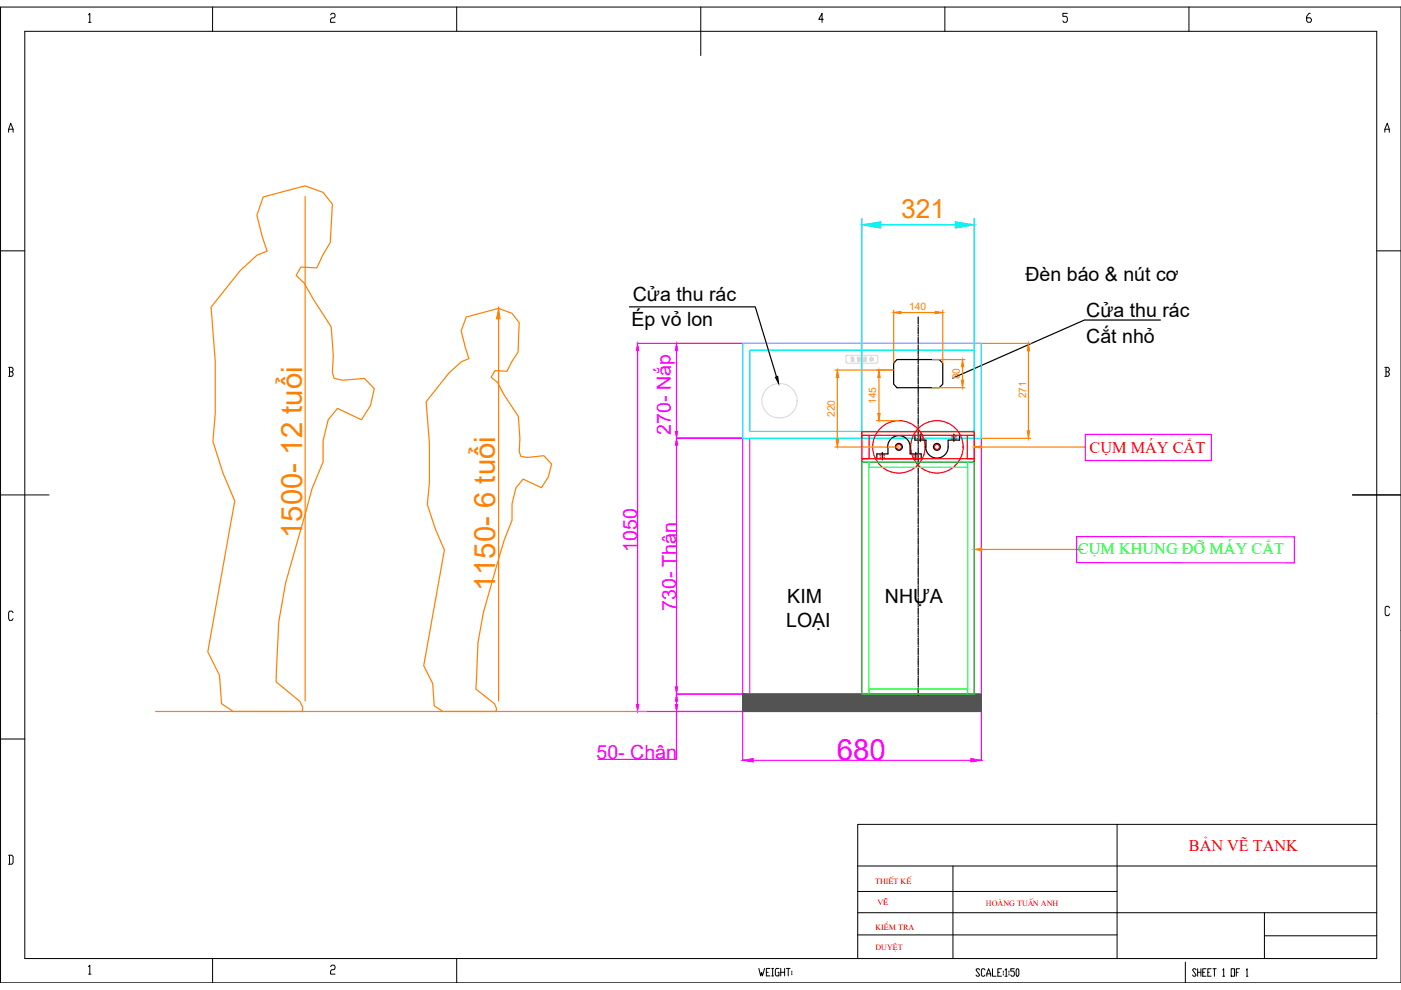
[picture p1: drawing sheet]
<svg xmlns="http://www.w3.org/2000/svg" width="297mm" height="210mm" viewBox="0 0 297 210" stroke-linecap="round" stroke-linejoin="round" font-family="sans-serif">
<!-- layer: PDF35_Geometry -->
<g fill="none" stroke="#f0f" stroke-width=".25">
<path d="M135.1 72.8h22.4h-14.1M135.2 74.3v75.1M143.4 74.3v17.2M157.5 72.8h50.6v78h-50.6zM143.4 92.9h14.1h-14.1M143.4 94.4v51.2M159 92.9h47.6v54.3h-47.6zM182.7 92.9v54.3M135.1 150.8h22.4v10.5M143.4 150.8h14.1M143.4 147.2h15.6M143.4 150.8v10.2h-16.6"/>
<path d="M143.4 148.6v.8M208.1 150.8v10.5M159.7 161.2h46.2"/>
</g>
<!-- layer: PDF35_Solid Fills -->
<g fill="#f0f" stroke="#f0f" stroke-width=".21">
<path d="M157.5 161.2l2.2-.4v.8z"/>
<path d="M205.9 160.8l2.2 .4-2.2 .4z"/>
<path d="M134.9 149.4h.5l-.2 1.4z"/>
<path d="M135.2 72.8l.2 1.5h-.5z"/>
<path d="M143.4 147.2l.3 1.4h-.5z"/>
<path d="M143.2 149.4h.5l-.3 1.4z"/>
<path d="M143.2 145.6h.5l-.3 1.6z"/>
<path d="M143.4 92.9l.3 1.5h-.5z"/>
<path d="M143.2 91.5h.5l-.3 1.4z"/>
<path d="M143.4 72.8l.3 1.5h-.5z"/>
</g>
<!-- layer: PDF35_Geometry -->
<g fill="none" stroke="#dcdcdc" stroke-width=".25">
<path d="M179.3 76.7l.2 .2M179.4 75.5v1.2M179.6 75.3l-.3 .2M179.6 75.3h6.3M179.6 77h6.4M180.4 75.9l.3-.2 .3 .1v.8h-.5v-.7M180.6 76h.4v.5h-.4zM180.6 76.3h.3v.1h-.3zM180.6 75.9h.3zM181.7 75.9l.3-.2 .3 .2M181.8 75.9v.7h.6v-.7M181.9 76h.4v.5h-.4z"/>
<path d="M181.9 76.2h.4v.2h-.4zM182 75.9h.2zM183.2 75.8l.2-.1 .3 .1v.8h-.6zM183.2 76h.4v.5h-.4zM183.3 76h.3v.4h-.3zM183.3 75.9h.3zM184.5 75.8l.2 .1 .1-.2 .1 .2a.29 .29 0 0 1 .3 .2 .29 .29 0 0 1-.3 .3l-.1 .2-.1-.2h-.3zM185.9 75.3l.2 .3v1.1M186 76.7l-.1 .2"/>
<circle cx="184.7" cy="76.1" r=".22"/>
<circle cx="165.3" cy="85" r="3.7"/>
</g>
<path d="M133.5 65.1h26.6l4.5 14.8M246 67.9h-16.1l-27.9 12.3" fill="none" stroke="#000" stroke-width=".25"/>
<path d="M157.5 72.8h50.6v20.1h-50.6zM159 74.3h47.6v17.2h-47.6z" fill="none" stroke="#0ff" stroke-width=".25"/>
<!-- layer: PDF35_Solid Fills -->
<path d="M157.5 147.2l50.6 3.6v-3.6zM157.5 147.2l50.6 3.6h-50.6z" fill="#535353" stroke="#535353" stroke-width=".21"/>
<!-- layer: PDF35_Geometry -->
<path d="M157.5 147.2h50.6v3.6h-50.6z" fill="none" stroke="#535353" stroke-width=".25"/>
<!-- layer: PDF35_Solid Fills -->
<path d="M164.4 80l.5-.2 .2 1.5z" fill="#000" stroke="#000" stroke-width=".21"/>
<!-- layer: 01 BAO -->
<path d="M182.7 46.3v46.5M186.7 47.7h15.9M206.6 46.3v46.5" fill="none" stroke="#00bfff" stroke-width=".25"/>
<g fill="#00bfff" stroke="#00bfff" stroke-width=".21">
<path d="M182.7 47.7l4-.7v1.4z"/>
<path d="M202.6 47l4 .7-4 .7z"/>
</g>
<g fill="none" stroke="#000" stroke-width=".25">
<path d="M190.2 76.2h8.9l.8 .8v4.4l-.8 .8h-8.9l-.7-.8v-4.4zM194.7 67.2v1.5M194.7 68.9v.3M194.7 69.4v1.4M194.7 71.1v.2M194.7 71.5v1.4M194.7 73.2v.2M194.7 73.6v1.5M194.7 75.3v.2M194.7 75.8v1.4M194.7 77.4v.3M194.7 77.9v1.4"/>
<path d="M194.7 79.5v.3M187.1 95.9v1.6M188.2 94.7a2.38 2.38 0 0 1 2.4-2.3 2.38 2.38 0 0 1 2.4 2.3M188.3 94.8v1.4h-2.4v1.1h9.4v-1.1h-2.3v-1.4M194.2 95.9v1.6M194.7 80v1.4M194.7 81.7v.3M194.7 82.1v1.5M194.7 83.8v.2M194.7 84.3v1.4M194.7 86v.1M194.7 86.4v1.4"/>
<path d="M194.7 88v.3M194.7 88.6v1.4M194.7 90.2v.2M194.7 90.6v1.4M194.7 92.3v.3M194.7 92.8v1.4M194.7 94.5v.2M194.7 94.9v1.4M194.7 96.6v.2M194.7 97v1.5M194.7 98.7v.2M194.7 99.2v1.4"/>
<path d="M195.1 92v1.6M196.3 94.7a2.38 2.38 0 0 0 2.3 2.4 2.38 2.38 0 0 0 2.4-2.4M196.3 94.8v-1.5h-2.3v-1h9.4v1h-2.4v1.5M202.2 92v1.6M194.7 100.8v.3M194.7 101.3v1.4M194.7 102.9v.3M194.7 103.4v1.4M194.7 105.1v.2M194.7 105.5v1.5M194.7 107.2v.2M194.7 107.7v1.4"/>
<path d="M194.7 109.3v.2M194.7 109.8v1.4M194.7 111.4v.3M194.7 111.9v1.4M194.7 113.6v.2M194.7 114v1.4M194.7 115.7v.2M194.7 116.1v1.5M194.7 117.8v.2M194.7 118.3v1.4M194.7 119.9v.3M194.7 120.4v1.4"/>
<path d="M194.7 122v.3M194.7 122.5v1.4M194.7 124.2v.2M194.7 124.6v1.5M194.7 126.3v.2M194.7 126.8v1.4M194.7 128.4v.2M194.7 128.9v1.4M194.7 130.5v.3M194.7 131v1.4M194.7 132.7v.2M194.7 133.1v1.4"/>
<path d="M194.7 134.8v.2M194.7 135.3v1.4M194.7 136.9v.2M194.7 137.4v1.4M194.7 139v.3M194.7 139.5v1.4M194.7 141.1v.3M194.7 141.6v1.4M194.7 143.3v.2M194.7 143.7v1.5M194.7 145.4v.2M194.7 145.9v1.5"/>
<circle cx="190.6" cy="94.7" r=".73"/>
<circle cx="198.6" cy="94.7" r=".73"/>
</g>
<g fill="none" stroke="#f00" stroke-width=".25">
<path d="M182.7 91.5h23.9v.8h-23.9zM182.7 97.3h23.9v.7h-23.9zM182.7 92.3h1.6v5h-1.6zM205.1 92.3h1.5v5h-1.5z"/>
<circle cx="190.6" cy="94.7" r="5.6"/>
<circle cx="190.6" cy="94.7" r=".54"/>
<circle cx="198.6" cy="94.7" r="5.6"/>
<circle cx="198.6" cy="94.7" r=".54"/>
</g>
<g fill="none" stroke="#f00" stroke-width=".25">
<path d="M186.6 96.2v.4M186.6 96.9v.4M187.4 96.2v.4M187.4 96.9v.4M193.8 96.2v.4M193.8 96.9v.4M194.6 96.2v.4M194.6 96.9v.4M194.7 92.3v.4M194.7 92.9v.4M195.5 92.3v.4M195.5 92.9v.4"/>
<path d="M201.9 92.3v.4M201.9 92.9v.4M202.7 92.3v.4M202.7 92.9v.4"/>
</g>
<!-- layer: 01 BAO -->
<g fill="none" stroke="#ff7f00" stroke-width=".25">
<path d="M177 78.5h12.4M189.5 65.8v11.1M191 66.3h7.3M197.7 76.2h6.9M199.9 65.8v11.1M204.1 77.8v2.8M208.1 72.8h10.5M218 74.4v16.9M177 94.8h13.5M177.5 80v13.2M185.9 89.2h4.6M186.4 80v7.7"/>
<path d="M197.7 82.2h6.9M208.1 92.9h10.5M208.1 94.8h21.9M208.1 116.5h21.5"/>
</g>
<g fill="#ff7f00" stroke="#ff7f00" stroke-width=".21">
<path d="M217.8 91.3h.5l-.3 1.6z"/>
<path d="M218 72.8l.3 1.6h-.5z"/>
<path d="M177.3 93.2h.5l-.3 1.6z"/>
<path d="M177.5 78.5l.3 1.5h-.5z"/>
<path d="M186.1 87.7h.5l-.2 1.5z"/>
<path d="M186.4 78.5l.2 1.5h-.5z"/>
<path d="M206.6 94.8l1.5-.3v.5z"/>
<path d="M206.6 116.5l1.5-.3v.5z"/>
<path d="M189.5 66.3l1.5-.3v.5z"/>
<path d="M198.3 66l1.6 .3-1.6 .2z"/>
<path d="M203.8 80.6h.5l-.2 1.6z"/>
<path d="M204.1 76.2l.2 1.6h-.5z"/>
</g>
<path d="M182.7 98h1.5v49.2h-1.5zM184.2 98h21v1.1h-21zM205.2 98h1.4v49.2h-1.4zM184.2 146.1h21v1.1h-21z" fill="none" stroke="#0f0" stroke-width=".25"/>
<path d="M230.1 92.1h26.7v5.5h-26.7zM228.3 113.8h46.1v5.6l-46.1-.1z" fill="none" stroke="#f0f" stroke-width=".25"/>
<!-- layer: 0 -->
<g fill="none" stroke="#000" stroke-width=".21">
<path d="M.1 1.5h296.9v206.9h-296.9zM18.8 3.1l.2-.3v1.9M18.8 4.7h.5M45.1 1.5v5.1M70.1 3.1l.2-.3h.6l.1 .3-.1 .7h-.6l-.2 .3v.6h.9M96.8 1.5v5.1M148.6 1.5v10.3M174.5 4.1h-.9l.7-1.3v1.9M200.3 1.5v5.1M226.3 2.8h-1v.7h.7l.3 .3v.6l-.3 .3h-.5l-.2-.3M252.1 1.5v5.1M277.8 2.8h-.3l-.5 .7v.9l.3 .3h.5l.3-.3v-.3l-.3-.3h-.8"/>
<path d="M1.8 28v-.6l.5-1.3 .5 1.3v.6M1.8 27.4h1M293.6 28v-.6l.5-1.3 .5 1.3v.6M293.6 27.4h1M.1 53.2h5.2M291.9 53.2h5.1M1.8 77.9h.7l.3 .3v.3l-.3 .3M2 78.8h.5l.3 .4v.3l-.3 .3h-.7M2 77.9v1.9M293.6 77.9h.7l.3 .3v.3l-.3 .3M293.9 78.8h.4l.3 .4v.3l-.3 .3h-.7M293.9 77.9v1.9"/>
<path d="M.1 104.9h10.3M286.8 104.9h10.2M2.8 129.9l-.3-.3h-.5l-.2 .3v1.3l.2 .3h.5l.3-.3M294.6 128.9l-.2-.3h-.5l-.2 .3v1.2l.2 .4h.5l.2-.4M.1 156.7h5.2M236.8 174.8v28.4M291.9 174.8v-168.2h-286.6v196.6h286.6v-28.4h-110.1v28.4M1.8 181.3h.7l.3 .3v1.3l-.3 .3h-.7M2 181.3v1.9M181.8 183.6h110.1M181.8 189h55M181.8 193.5h110.1"/>
<path d="M181.8 198.2h55M202 183.6v19.6M268.1 193.5v9.7M268.1 198.4h23.8M18.8 204.9l.2-.3v1.9M18.8 206.5h.5M45.1 203.2v5.2M70.1 204.9l.2-.3h.6l.1 .3-.1 .7h-.6l-.2 .3v.6h.9M96.8 203.2v5.2M160.9 205.3l.4 1.6 .2-.7 .2 .7 .4-1.6M162.5 206.2h.4M163.2 205.3h-.7v1.6h.7"/>
<path d="M163.6 206.9h.4M163.6 205.3h.4M163.8 205.3v1.6M165.1 205.3h-.5l-.2 .3v1.1l.2 .2h.5v-.7h-.1M165.5 206.2h.9M165.5 205.3v1.6M166.4 205.3v1.6M166.7 205.3h.8M167.1 205.3v1.6M167.9 205.9v.3M167.9 206.4v.3M207.7 205.6l-.2-.2h-.4l-.2 .2 .8 1.1-.2 .3h-.4l-.2-.3"/>
<path d="M208.8 205.6l-.2-.2h-.3l-.2 .2v1.1l.2 .3h.3l.2-.3M209.2 207v-.5l.4-1.1 .4 1.1v.5M209.2 206.5h.8M210.4 205.4v1.6h.8M211.6 206.2h.3M212.3 205.4h-.7v1.6h.7M212.7 205.9v.3M212.7 206.5v.2M213.1 205.6l.2-.2v1.6M213.1 207h.4M213.9 205.9v.3M213.9 206.5v.2"/>
<path d="M215.1 205.4h-.8v.5h.6l.2 .3v.5l-.2 .3h-.4l-.2-.3M215.6 205.4l.4 .2v1.1l-.2 .3-.4-.3v-1.1zM251.3 204v4.4M253.6 205.6l-.2-.2h-.4l-.2 .2 .8 1.1-.2 .3h-.4l-.2-.3M253.9 206.2h.7M253.9 205.4v1.6M254.6 205.4v1.6M255 206.2h.4M255.7 205.4h-.7v1.6h.7M256.1 206.2h.3M256.8 205.4h-.7v1.6h.7M257.2 205.4h.7"/>
<path d="M257.5 205.4v1.6M259.3 205.6l.1-.2v1.6M259.3 207h.3M261 205.4h.7v1.6h-.7zM262.1 206.2h.4M262.8 205.4h-.7v1.6M264.3 205.6l.1-.2v1.6M264.3 207h.3"/>
</g>
<!-- layer: PDF35_Geometry -->
<path d="M55.8 41.8l8.9-2.4 3.8 1.4 2 2.5-.5 8.1-1.6 2.7-1.2 2.7-3.4-.2-1 1.8 1.7 1.6 1.9 3.4 3.8 5.9 .5 6-.2 3.7 .4 1.2 1.8 .4 4.6-.4 2.1 2.2-.9 3.6-1.9 3-5-2.4-2 2.4-1.1 4.4v4.6l-2.3 5.6-5.6 19.9-1.5 8.4-.6 12.7 5 4.1 .7 1.3-.1 .8h-14.6l-2.5-1.6-.5-6-2.4-5 5.7-32-2.5-5.8-2.2-6.8 .5-6v-10.9l-.8-11.6 6.2-7.8 3.5-3.2 2.1-.9-1-3-1.1-4.6zM64.7 41.6v107M98.9 67.2l6.8-1.8 2.9 1.1 1.5 1.9-.3 6.2-1.3 2.1-1 2-2.5-.1-.9 1.4 1.4 1.1 1.4 2.7 3 4.5 .3 4.7-.1 2.7 .3 1 1.4 .3 3.5-.4 1.7 1.8-.7 2.7-1.5 2.3-3.9-1.8-1.5 1.8-.8 3.4v3.5l-1.7 4.4-4.4 15.2-1.2 6.4-.4 9.8 3.9 3.1 .5 1-.1 .6h-11.3l-1.8-1.2-.4-4.7-1.9-3.8 4.4-24.5-1.9-4.4-1.7-5.2 .4-4.7v-8.3l-.7-8.8 4.9-6.1 2.6-2.4 1.6-.7-1.6-5.9zM105.7 65.4h.1M105.7 67.6v81M33 150.8h104" fill="none" stroke="#ff7f00" stroke-width=".25"/>
<!-- layer: PDF35_Solid Fills -->
<path d="M105.7 65.4l.3 2.2h-.7z" fill="#ff7f00" stroke="#ff7f00" stroke-width=".21"/>
<g font-size="6.2" fill="#ff7f00">
<text x="64.1" y="114.1" transform="rotate(-90 64.1 114.1)">1500- 12 tuổi</text>
<text x="105" y="125.4" transform="rotate(-90 105 125.4)">1150- 6 tuổi</text>
</g>
<text font-size="6.2" fill="#f0f" x="177.4" y="161.1">680</text>
<text font-size="5.6" fill="#ff7f00" x="191.1" y="46.3">321</text>
<g font-size="4.2">
<text x="217.4" y="59.7">Đèn báo &amp; nút cơ</text>
<text x="134.2" y="63.7">Cửa thu rác</text>
<text x="133.9" y="69.1">Ép vỏ lon</text>
<text x="230.3" y="67.3">Cửa thu rác</text>
<text x="230.3" y="72.7">Cắt nhỏ</text>
<text x="166.9" y="127.9">KIM</text>
<text x="187.6" y="127.9">NHỰA</text>
<text x="166.7" y="132.9">LOẠI</text>
</g>
<g font-size="4.2" fill="#f0f">
<text x="142.2" y="92.2" transform="rotate(-90 142.2 92.2)">270- Nắp</text>
<text x="135.1" y="117.1" transform="rotate(-90 135.1 117.1)">1050</text>
<text x="143.4" y="129.6" transform="rotate(-90 143.4 129.6)">730- Thân</text>
<text x="126.5" y="160.9">50- Chân</text>
</g>
<text font-size="3.5" fill="#f00" x="231" y="96">CỤM MÁY CẮT</text>
<text font-size="3.5" fill="#0f0" x="228.5" y="117.5">CỤM KHUNG ĐỠ MÁY CẮT</text>
<text font-size="3.4" fill="#f00" x="252.1" y="180.5">BẢN VẼ TANK</text>
<g font-size="2.2" fill="#ff7f00">
<text x="192.8" y="65.7">140</text>
<text x="203.5" y="80.4" transform="rotate(-90 203.5 80.4)">80</text>
<text x="177" y="88.4" transform="rotate(-90 177 88.4)">220</text>
<text x="185.8" y="85.7" transform="rotate(-90 185.8 85.7)">145</text>
<text x="217.5" y="84.5" transform="rotate(-90 217.5 84.5)">271</text>
</g>
<g font-size="1.7" fill="#f00">
<text x="185.5" y="187.4">thiÕt kÕ</text>
<text x="186" y="191.9">vÏ</text>
<text x="185.6" y="197.2">kiÓm tra</text>
<text x="209" y="192.1">HOµNG TUÊN ANH</text>
<text x="185.6" y="201.3">duyÖt</text>
</g>
</svg>
